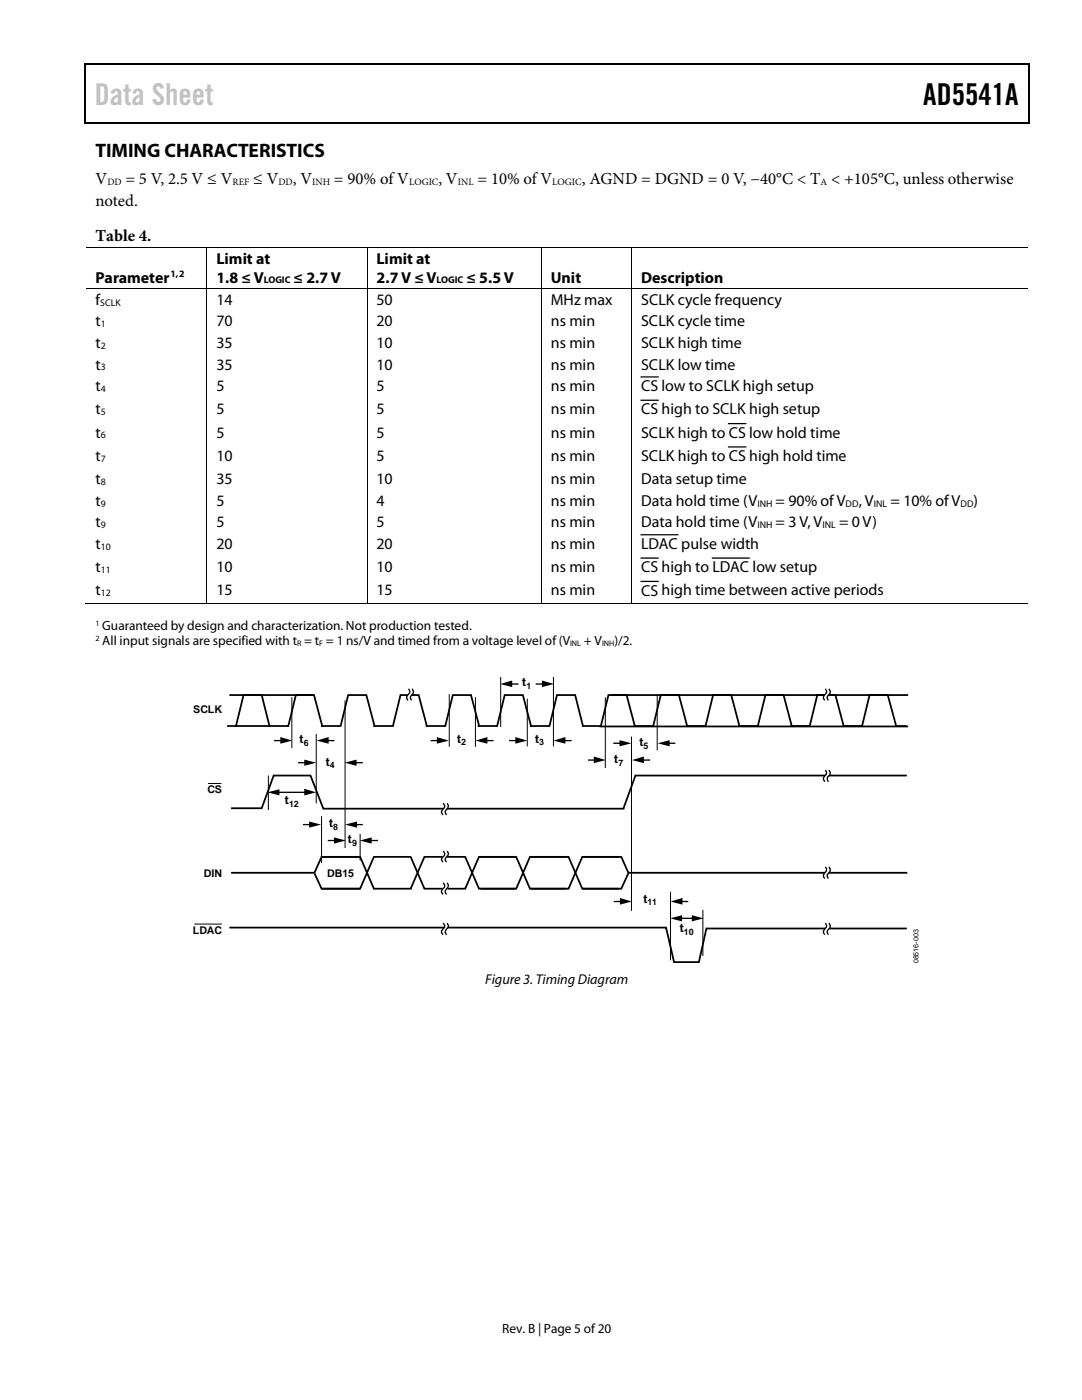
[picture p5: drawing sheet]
<svg xmlns="http://www.w3.org/2000/svg" width="216mm" height="279mm" viewBox="0 0 216 279" stroke-linecap="round" stroke-linejoin="round" font-family="sans-serif">
<g fill="#000">
<path d="M16.9 12.7h.2v1h-.2zM16.9 12.7h.2v.3h-.2zM82.5 12.7h.3v.3h-.3zM205.1 12.7h.3v1h-.3zM205.1 12.7h.3v.3h-.3zM16.9 24.4h.2v.2h-.2zM82.3 24.4h.2v.2h-.2zM205.1 24.4h.3v.2h-.3zM41.2 49.4h.2v.1h-.2zM41.2 57.5h.2v.2h-.2zM73.2 49.4h.1v.1h-.1zM73.2 57.5h.1v.2h-.1z"/>
<path d="M107.9 49.4h.2v.1h-.2zM107.9 57.5h.2v.2h-.2zM125.9 49.4h.2v.1h-.2zM125.9 57.5h.2v.2h-.2zM41.2 120.4h.2v.1h-.2zM73.2 120.4h.1v.1h-.1zM99.8 136.5l2.4-.7v1.3zM107.9 120.4h.2v.1h-.2zM108.1 135.8l2.4 .7-2.4 .6zM125.9 120.4h.2v.1h-.2zM53.4 158.1l2.4-.6v1.2zM55.9 147.1l2.4 .7-2.4 .6z"/>
<path d="M60.7 157.4l2.4 .7-2.4 .6zM60.7 151.6l2.4 .6-2.4 .6zM63.2 147.8l2.4-.7v1.3zM68.8 152.2l2.4-.6v1.2zM87.2 147.1l2.4 .7-2.4 .6zM94.9 147.8l2.4-.7v1.3zM102.8 147.1l2.4 .7-2.4 .6zM110.4 147.8l2.4-.7v1.3zM118.5 151l2.4 .7-2.4 .6zM123.6 147.7l2.4 .6-2.4 .7zM126.1 151.7l2.4-.7v1.3zM131.2 148.3l2.4-.6v1.3z"/>
<path d="M61.7 163.9l2.4 .7-2.4 .6zM66.6 167.1l2.4 .6-2.4 .7zM68.9 164.6l2.3-.7v1.3zM71.8 167.7l2.4-.6v1.3zM123.7 179.2l2.4 .7-2.4 .6zM133.8 179.9l2.4-.7v1.3zM133.7 183.3l2.4-.6v1.2zM138 182.7l2.4 .6-2.4 .6z"/>
</g>
<g fill="none" stroke="#000" stroke-width=".25">
<path d="M17 13.7v10.7M17.1 12.8h65.4M82.8 12.8h122.3M205.2 13.7v10.7M17.1 24.5h188M127.9 75.2h3.4M127.9 79.9h3.4M145.4 84.5h3.4M145.4 89.2h3.4M127.9 106.7h7.4M127.9 111.4h3.4M127.9 116h3.4"/>
<path d="M142.2 111.4h7.3"/>
</g>
<g fill="none" stroke="#000" stroke-width=".2">
<path d="M17.1 49.4h24.1M17.1 57.6h24.1M41.3 49.5v8M41.3 57.7v62.7M41.4 49.4h31.8M41.4 57.6h31.8M73.2 49.5v8M73.2 57.7v62.7M73.3 49.4h34.6M73.3 57.6h34.6M108 49.5v8M108 57.7v62.7"/>
<path d="M108.1 49.4h17.8M108.1 57.6h17.8M126 49.5v8M126 57.7v62.7M126.1 49.4h79M126.1 57.6h79M16.9 120.4h24.3M41.4 120.4h31.8M58.2 139.2v10.1M68.9 139.8v29.4M73.3 120.4h34.6M89.6 138.5v10.5"/>
<path d="M94.9 139.2v9.8M99.9 135.1v10M105.2 139.4v9.6M108.1 120.4h17.8M110.4 135.1v13.9M120.8 139.2v14.1M126.1 120.4h79M131.1 138.7v11M41.5 156.4h2.7M53.5 154.8v6.9M63.1 146.5v13.8M126 147v34.8"/>
<path d="M64.2 162.9v9.3M71.9 166.4v5.3M133.8 178v13.7M38.8 184.4h5.5M140.3 181.6v9.2"/>
</g>
<g fill="none" stroke="#000" stroke-width=".35">
<path d="M45.8 138.7h16.7M121.8 138.7h59.4M45.3 144.9h1.8l1.5-6.2h3.6l1.6 6.4M46.9 144.9h10.6l1.5-6.2h3.7l1.6 6.4M64.1 144.9h3.9l1.5-6.2h3.6l1.7 6.4M74.5 144.9h3.9l1.5-6.2h3.6l1.7 6.4M85 144.9h3.8l1.6-6.2h3.6l1.7 6.4M95.3 144.9h3.9l1.5-6.2h3.6l1.7 6.4M105.7 144.9h3.9l1.5-6.2h3.7l1.6 6.4M116.4 144.9h3.5l1.5-6.2h3.6l1.7 6.4M119.6 145h61.6M126.4 144.9h3.9l1.5-6.2h3.7l1.7 6.4"/>
<path d="M136.9 144.9h3.9l1.5-6.2h3.6l1.7 6.4M147.3 144.9h3.9l1.5-6.2h3.7l1.6 6.4M157.7 144.9h3.9l1.5-6.2h3.6l1.7 6.4M168.1 144.9h3.9l1.5-6.2h3.6l1.7 6.2h2.1M180.9 154.8h-54.1l-2.4 6.5M46.1 161.3h6.1l2.4-6.5h7.4l2.5 6.6h60.1M62.7 174.3l1.5 3.1h7.7M64.2 171h7.7l2.7 6.4h7.5M71.9 171h-7.7l-1.5 3.2h-16.6M81.9 171l2.8 6.4h3.6M82 171h-7.4l-2.7 6.4h-7.7M88.3 171h-3.6l-2.8 6.4"/>
<path d="M89.2 171h3.6l2.8 6.4h7.2M95.7 171h7.3l2.7 6.4h7.3M102.8 171h-7.2l-2.8 6.4h-3.5M105.8 171h7.6l2.8 6.4h7.3M113 171h-7.3l-2.7 6.4h-7.1M116.3 171h7.7l1.4 3.2M123.5 171h-7.3l-2.8 6.4h-7.6M125.3 174.2h55.7M125.4 174.3l-1.4 3.1h-7.7M45.8 185.1h87.1l1.6 6.9h5l1.5-6.7h39.9"/>
</g>
<g fill="none" stroke="#000" stroke-width=".27">
<path d="M81.5 137.5l.3 .7-.7 1 .3 .6M82.2 137.5l.3 .7-.6 1 .2 .6M101.8 136.5h1.6M106.9 136.5h1.7M164.7 137.5l.2 .7-.6 1 .3 .6M165.4 137.5l.3 .7-.7 1 .3 .6M54.7 147.8h1.7M55.3 158.1h5.9M59.5 152.2h1.7M65.1 147.8h1.6M70.7 152.2h1.7M85.9 147.8h1.7"/>
<path d="M96.8 147.8h1.7M101.6 147.8h1.7M112.4 147.8h1.7M117.3 151.7h1.6M122.4 148.3h1.7M128 151.7h1.7M133.2 148.3h1.6M164.7 153.7l.2 .3v.3l-.6 1.1 .3 .6M165.4 153.7l.3 .6-.7 1.1 .3 .6M60.4 164.6h1.7M65.4 167.7h1.7M70.8 164.6h1.6"/>
<path d="M73.7 167.7h1.7M88.4 160.3l.3 .3v.4l-.6 1.1 .3 .5M88.4 169.9l.3 .3v.3l-.6 1 .3 .6M88.4 176.2l.3 .3v.3l-.6 1.2 .3 .5M89.2 160.3l.2 .3 .1 .4-.7 1.1 .3 .5M89.2 169.9l.2 .3 .1 .3-.7 1 .3 .6M89.2 176.2l.2 .3 .1 .3-.7 1.2 .3 .5M122.5 179.9h1.6M135.7 179.9h1.6M164.7 173l.2 .3v.4l-.6 1.1 .3 .5M165.4 173l.3 .7-.7 1.1 .3 .5M88.4 184.2l.3 .7-.6 1.1 .3 .5"/>
<path d="M89.2 184.2l.3 .7-.7 1.1 .3 .5M135.6 183.3h2.9M164.7 184.2l.2 .7-.6 1.1 .3 .5M165.4 184.2l.3 .7-.7 1.1 .3 .5"/>
</g>
<path d="M81.9 137.5l.3 .7-.7 1 .3 .6M165 137.5l.3 .7-.6 1 .2 .6M165 153.7l.3 .6-.6 1.1 .2 .6M88.8 160.3l.2 .3 .1 .4-.6 1.1 .3 .5M88.8 169.9l.2 .3 .1 .3-.6 1 .3 .6M88.8 176.2l.2 .3 .1 .3-.6 1.2 .3 .5M165 173l.3 .7-.6 1.1 .2 .5M88.8 184.2l.3 .7-.6 1.1 .3 .5M165 184.2l.3 .7-.6 1.1 .2 .5" fill="none" stroke="#fff" stroke-width=".62" stroke-linecap="butt"/>
<text font-size="6" fill="#c1c1c1" x="18.9" y="20.9">Data Sheet</text>
<text font-size="6" x="184.2" y="20.9">AD5541A</text>
<text font-size="3.9" x="19" y="31.3">TIMING CHARACTERISTICS</text>
<g font-size="3.3">
<text x="19" y="36.8">V</text>
<text x="19.1" y="41.1">noted.</text>
<text x="25.1" y="36.8">= 5 V, 2.5 V ≤ V</text>
<text x="50.5" y="36.8">≤ V</text>
<text x="58.4" y="36.8">, V</text>
<text x="66.6" y="36.8">= 90% ofV</text>
<text x="87.5" y="36.8">, V</text>
<text x="95.3" y="36.8">= 10% of V</text>
<text x="116.1" y="36.8">, AGND = DGND = 0 V, −40°C &lt; T &lt; +105°C, unless otherwise</text>
<text x="19.1" y="48.2">Table 4.</text>
</g>
<g font-size="3.2">
<text x="43.2" y="52.7">Limit at</text>
<text x="75.1" y="52.7">Limit at</text>
<text x="19" y="56.4">Parameter</text>
<text x="43.2" y="56.4">1.8 ≤ V</text>
<text x="58.6" y="56.4">≤ 2.7 V</text>
<text x="75.1" y="56.4">2.7 V ≤ V</text>
<text x="93.1" y="56.4">≤ 5.5 V</text>
<text x="109.9" y="56.4">Unit</text>
<text x="127.9" y="56.4">Description</text>
<text x="19" y="60.8">f</text>
<text x="19" y="65.2">t</text>
<text x="43.2" y="65.2">70</text>
<text x="43.2" y="60.8">14</text>
<text x="75.1" y="65.2">20</text>
<text x="75.1" y="60.8">50</text>
<text x="109.9" y="65.2">ns min</text>
<text x="109.9" y="60.8">MHz max</text>
<text x="127.9" y="65.2">SCLK cycle time</text>
<text x="127.9" y="60.8">SCLK cycle frequency</text>
<text x="19" y="69.4">t</text>
<text x="43.2" y="69.4">35</text>
<text x="75.1" y="69.4">10</text>
<text x="109.9" y="69.4">ns min</text>
<text x="127.9" y="69.4">SCLK high time</text>
<text x="19" y="73.7">t</text>
<text x="43.2" y="73.7">35</text>
<text x="75.1" y="73.7">10</text>
<text x="109.9" y="73.7">ns min</text>
<text x="127.9" y="73.7">SCLK low time</text>
<text x="19" y="78">t</text>
<text x="19" y="82.7">t</text>
<text x="43.2" y="78">5</text>
<text x="43.2" y="82.7">5</text>
<text x="75.1" y="78">5</text>
<text x="75.1" y="82.7">5</text>
<text x="109.9" y="78">ns min</text>
<text x="109.9" y="82.7">ns min</text>
<text x="127.9" y="78.1">CS low to SCLK high setup</text>
<text x="127.9" y="82.7">CS high to SCLK high setup</text>
<text x="19" y="87.3">t</text>
<text x="43.2" y="87.3">5</text>
<text x="75.1" y="87.3">5</text>
<text x="109.9" y="87.3">ns min</text>
<text x="127.9" y="87.3">SCLK high to CS low hold time</text>
<text x="19" y="92">t</text>
<text x="43.2" y="92">10</text>
<text x="75.1" y="92">5</text>
<text x="109.9" y="92">ns min</text>
<text x="127.9" y="92">SCLK high to CS high hold time</text>
<text x="19" y="96.6">t</text>
<text x="19" y="100.9">t</text>
<text x="43.2" y="96.6">35</text>
<text x="43.2" y="100.9">5</text>
<text x="75.1" y="96.6">10</text>
<text x="75.1" y="100.9">4</text>
<text x="109.9" y="96.6">ns min</text>
<text x="109.9" y="100.9">ns min</text>
<text x="127.9" y="100.9">Data hold time (V</text>
<text x="127.9" y="96.6">Data setup time</text>
<text x="154.8" y="100.9">= 90% of V</text>
<text x="171.4" y="100.9">, V</text>
<text x="177.7" y="100.9">= 10% of V</text>
<text x="194.3" y="100.9">)</text>
<text x="19" y="105.2">t</text>
<text x="43.2" y="105.2">5</text>
<text x="75.1" y="105.2">5</text>
<text x="109.9" y="105.2">ns min</text>
<text x="127.9" y="105.2">Data hold time (V</text>
<text x="154.8" y="105.2">= 3 V, V</text>
<text x="167.5" y="105.2">= 0 V)</text>
<text x="19" y="109.5">t</text>
<text x="43.2" y="109.5">20</text>
<text x="75.1" y="109.5">20</text>
<text x="109.9" y="109.5">ns min</text>
<text x="127.9" y="109.6">LDAC pulse width</text>
<text x="19" y="114.2">t</text>
<text x="19" y="118.8">t</text>
<text x="43.2" y="114.2">10</text>
<text x="43.2" y="118.8">15</text>
<text x="75.1" y="114.2">10</text>
<text x="75.1" y="118.8">15</text>
<text x="109.9" y="114.2">ns min</text>
<text x="109.9" y="118.8">ns min</text>
<text x="127.9" y="114.2">CS high to LDAC low setup</text>
<text x="127.9" y="118.9">CS high time between active periods</text>
</g>
<text font-size="2.8" x="96.8" y="196.3">Figure 3. Timing Diagram</text>
<g font-size="2.7">
<text x="20.4" y="125.8">Guaranteed by design and characterization. Not production tested.</text>
<text x="20.4" y="128.8">All input signals are specified with t = t = 1 ns/V and timed from a voltage level of(V</text>
<text x="116.5" y="128.8">+ V</text>
<text x="122.6" y="128.8">)/2.</text>
<text x="100.2" y="266">Rev. B | Page 5 of20</text>
</g>
<g font-size="2.5">
<text x="104.2" y="137">t</text>
<text x="59.8" y="148.3">t</text>
<text x="91.2" y="148.2">t</text>
<text x="106.8" y="148.2">t</text>
<text x="127.6" y="148.9">t</text>
<text x="65" y="152.8">t</text>
<text x="122.6" y="152.3">t</text>
<text x="56.9" y="160.5">t</text>
<text x="65.7" y="165">t</text>
<text x="69.4" y="168.3">t</text>
<text x="128.4" y="180.2">t</text>
<text x="135.6" y="186.1">t</text>
</g>
<g font-size="2.1">
<text x="38.6" y="142.3">SCLK</text>
<text x="41.4" y="158.3">CS</text>
<text x="40.7" y="175">DIN</text>
<text x="65.3" y="175">DB15</text>
<text x="38.4" y="186.3">LDAC</text>
</g>
<g font-size="1.9">
<text x="21.4" y="37">DD</text>
<text x="46.4" y="37">REF</text>
<text x="55.5" y="37">DD</text>
<text x="62.3" y="37">INH</text>
<text x="81.6" y="37">LOGIC</text>
<text x="91.4" y="37">INL</text>
<text x="110.2" y="37">LOGIC</text>
<text x="163.7" y="37">A</text>
<text x="34" y="55.3">1,2</text>
<text x="52.6" y="56.6">LOGIC</text>
<text x="87.1" y="56.6">LOGIC</text>
<text x="20" y="61">SCLK</text>
<text x="20.1" y="65.3">1</text>
<text x="20.1" y="69.6">2</text>
<text x="20.1" y="73.9">3</text>
<text x="20.1" y="78.2">4</text>
<text x="20.1" y="82.8">5</text>
<text x="20.1" y="87.5">6</text>
<text x="20.1" y="92.2">7</text>
<text x="20.1" y="96.8">8</text>
<text x="20.1" y="101.1">9</text>
<text x="151.1" y="101.1">INH</text>
<text x="168.7" y="101.1">DD</text>
<text x="174.4" y="101.1">INL</text>
<text x="191.6" y="101.1">DD</text>
<text x="20.1" y="105.4">9</text>
<text x="151.1" y="105.4">INH</text>
<text x="164.1" y="105.4">INL</text>
<text x="20.1" y="109.7">10</text>
<text x="20.1" y="114.3">11</text>
<text x="20.1" y="119">12</text>
</g>
<g font-size="1.8">
<text x="105" y="137.5">1</text>
<text x="60.6" y="148.8">6</text>
<text x="92" y="148.7">2</text>
<text x="107.6" y="148.7">3</text>
<text x="128.4" y="149.4">5</text>
<text x="65.8" y="153.3">4</text>
<text x="123.4" y="152.8">7</text>
<text x="57.7" y="161">12</text>
<text x="66.5" y="165.6">8</text>
<text x="70.3" y="168.8">9</text>
<text x="129.2" y="180.7">11</text>
<text x="136.5" y="186.6">10</text>
</g>
<g font-size="1.6">
<text x="19" y="124.9">1</text>
<text x="19" y="127.9">2</text>
<text x="59.3" y="128.9">R</text>
<text x="63.7" y="128.9">F</text>
<text x="113.8" y="128.9">INL</text>
<text x="120.1" y="128.9">INH</text>
</g>
<text font-size="1.4" x="183.2" y="192.3" transform="rotate(-90 183.2 192.3)">08516-003</text>
</svg>
